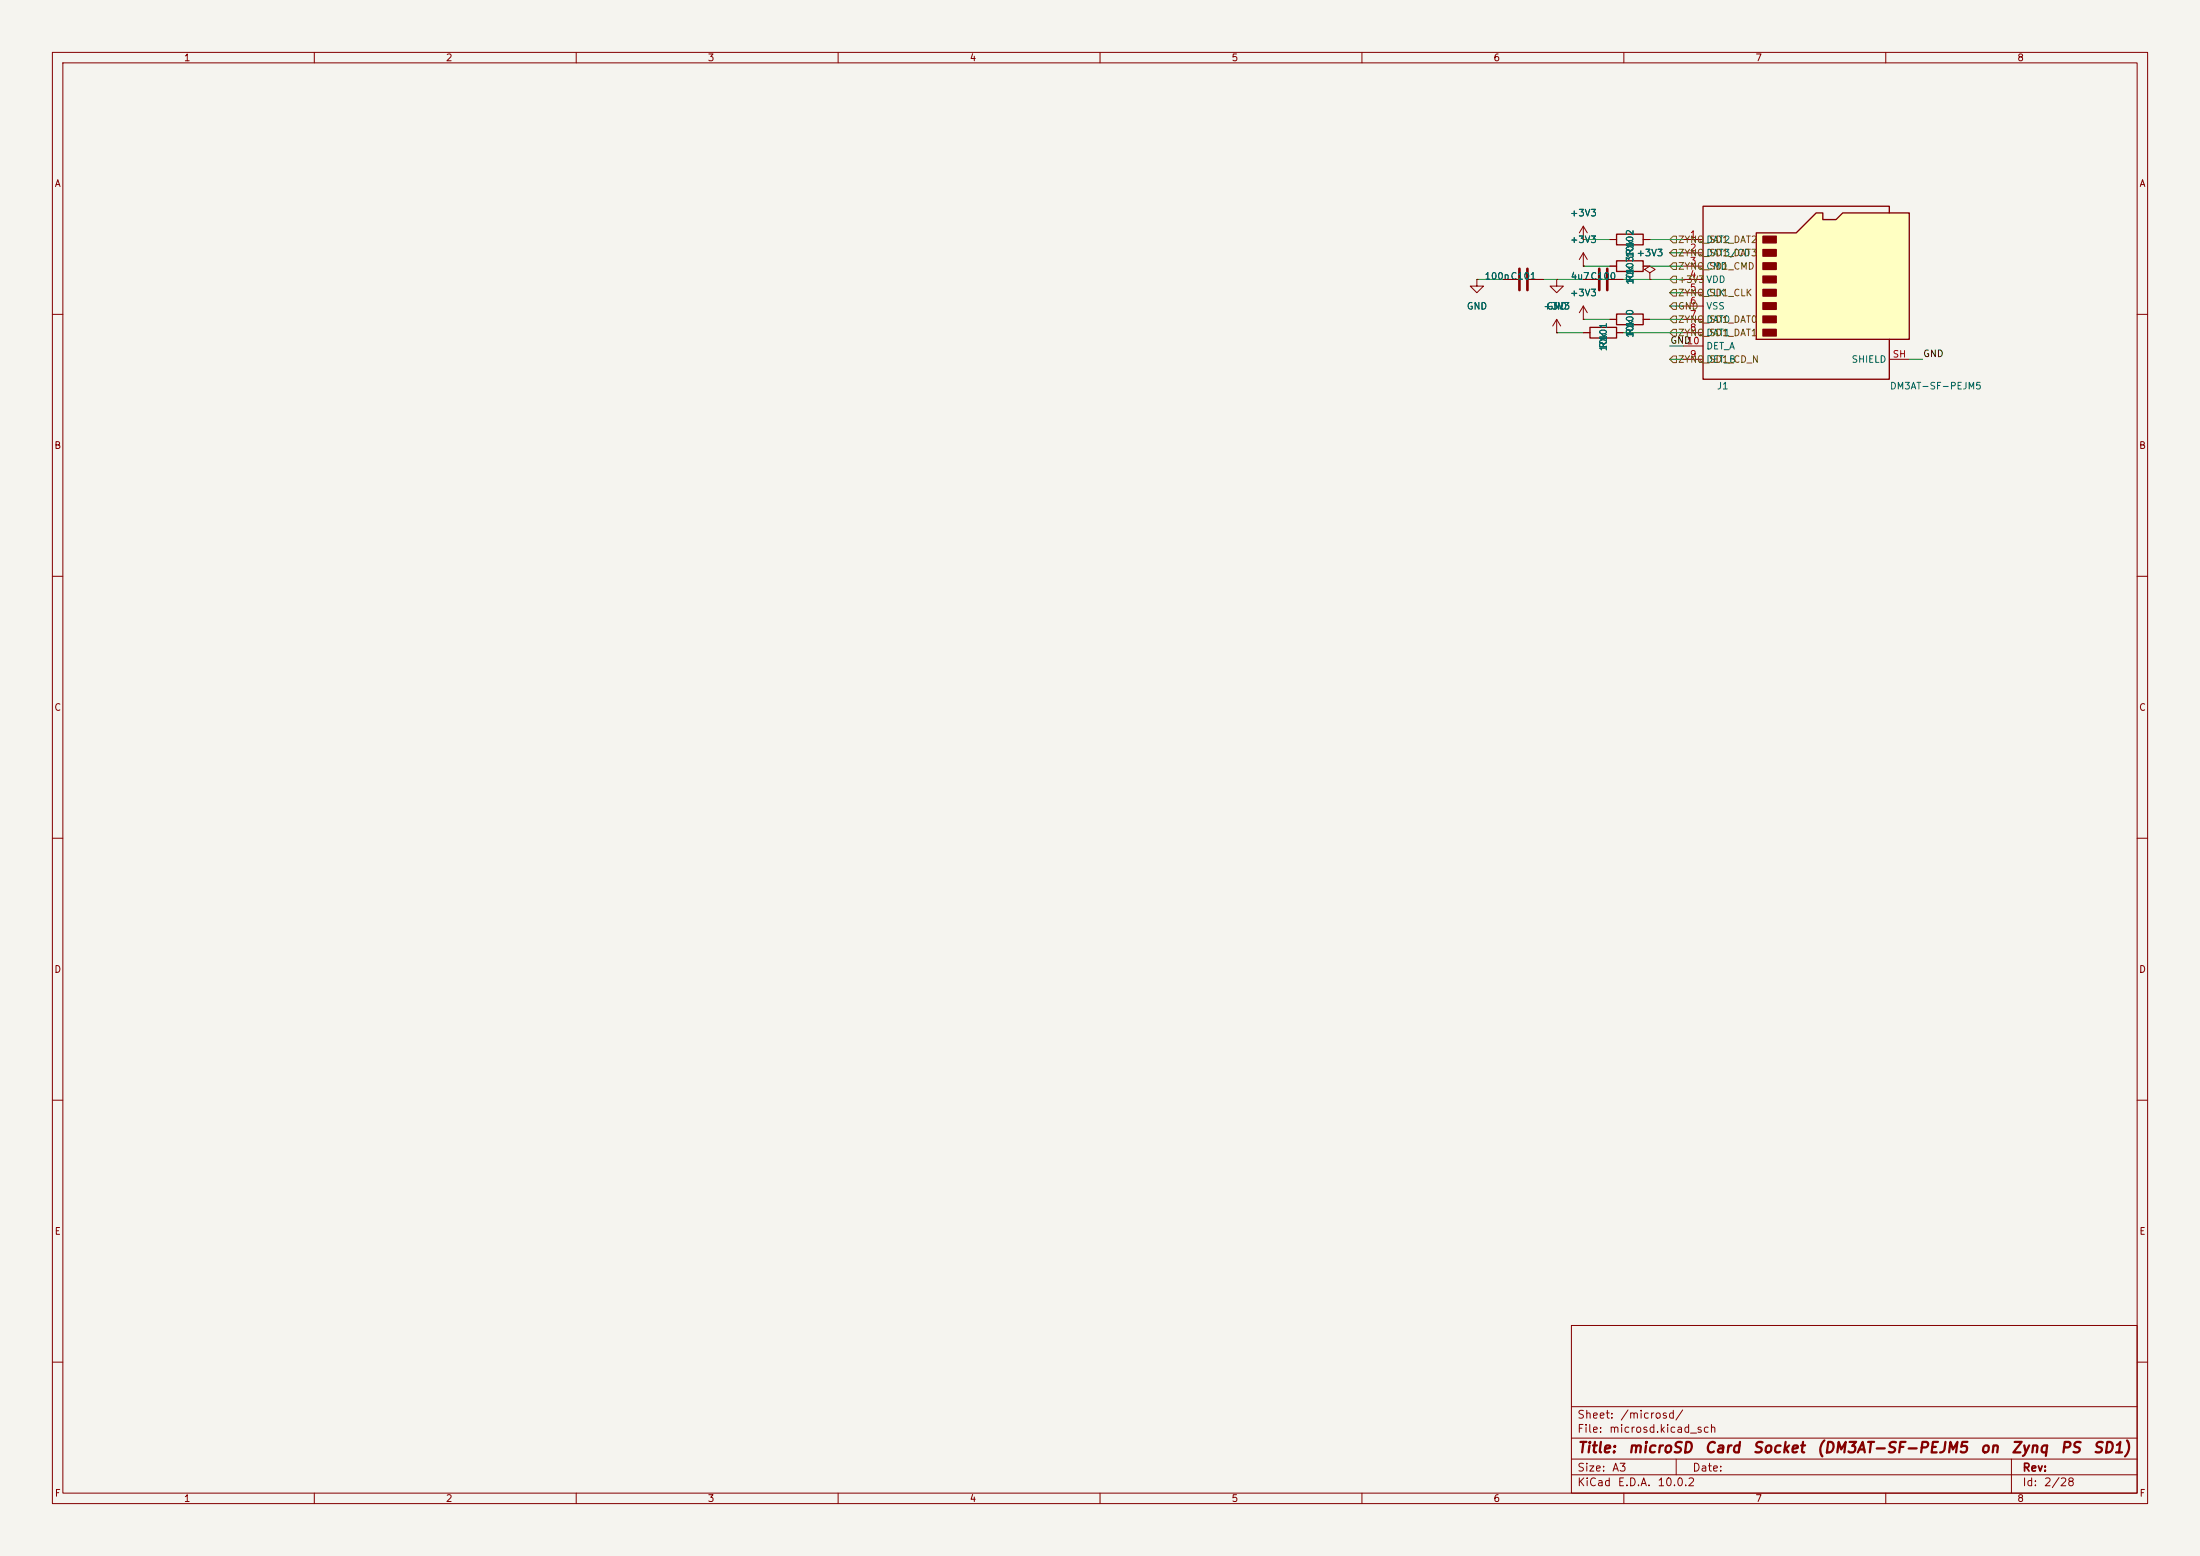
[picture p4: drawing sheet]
<svg xmlns="http://www.w3.org/2000/svg" width="420mm" height="297mm" viewBox="0 0 420 297" stroke-linecap="round" stroke-linejoin="round" font-family="sans-serif">
<path d="M0 0h420v297h-420z" fill="#f5f4ef" stroke="#f5f4ef" stroke-width=".19"/>
<g fill="none" stroke="#840000" stroke-width=".19">
<path d="M10 10h400v277h-400zM12 12h396v273h-396zM60 10v2M110 10v2M160 10v2M210 10v2M260 10v2M310 10v2M360 10v2M10 60h2M408 60h2M10 110h2"/>
<path d="M408 110h2M10 160h2M408 160h2M10 210h2M408 210h2M300 253h108v32h-108zM10 260h2M300 278.5h108M300 274.5h108M300 268.5h108M320 278.5v3M384 278.5v6.5"/>
<path d="M408 260h2M60 285v2M110 285v2M160 285v2M210 285v2M260 285v2M300 281.5h108M310 285v2M360 285v2"/>
</g>
<path d="M335.3 44.5h7.6l3.8-3.9h1.3v1.3h2.5l1.3-1.3h12.7v24.2h-29.2z" fill="#ffffc2"/>
<path d="M308.6 49.8h5.1v2h-5.1zM308.6 59.9h5.1v2.1h-5.1zM308.6 44.7h5.1v2h-5.1zM335.3 44.5h7.6l3.8-3.9h1.3v1.3h2.5l1.3-1.3h12.7v24.2h-29.2zM360.7 40.6v-1.2h-35.6v33h35.6v-7.6M303.5 62.5h5.1v2h-5.1z" fill="none" stroke="#840000" stroke-width=".25"/>
<g fill="#840000" stroke="#840000" stroke-width=".25">
<path d="M336.5 45.1h2.6v1.3h-2.6z"/>
<path d="M336.5 47.6h2.6v1.3h-2.6z"/>
<path d="M336.5 50.2h2.6v1.2h-2.6z"/>
<path d="M336.5 52.7h2.6v1.3h-2.6z"/>
<path d="M336.5 55.2h2.6v1.3h-2.6z"/>
<path d="M336.5 57.8h2.6v1.3h-2.6z"/>
<path d="M336.5 60.3h2.6v1.3h-2.6z"/>
<path d="M336.5 62.9h2.6v1.2h-2.6z"/>
</g>
<g fill="none" stroke="#840000" stroke-width=".19">
<path d="M281.9 53.3v1.3h1.3l-1.3 1.3-1.2-1.3h1.2M281.9 53.3h.1M287 53.3h2.8M291.8 53.3h2.8M297.2 53.3v1.3h1.2l-1.2 1.3-1.3-1.3h1.3M297.2 53.3h.1M302.3 50.8h.1M302.3 45.7h.1M302.3 53.3h2.8M302.3 48.3l-.8 1.2M302.3 48.3l.7 1.2M302.3 43.2v2.5"/>
<path d="M302.3 48.3v2.5M302.3 58.4v2.6M302.3 43.2l-.8 1.3M302.3 43.2l.7 1.3M302.3 58.4l-.8 1.3M302.3 58.4l.7 1.3M307.1 53.3h2.8M307.3 45.7h1.3M307.3 50.8h1.3M313.7 45.7h1.3M313.7 50.8h1.3M315 52.1l1-.7-1-.6-1.1 .6 1.1 .7v1.2"/>
<path d="M315 53.3h.1M321.3 45.7h3.8M321.3 48.3h3.8M321.3 50.8h3.8M321.3 53.3h3.8M321.3 55.9h3.8M321.3 58.4h3.8M297.2 63.5h.1M297.2 61l-.8 1.2M297.2 61l.7 1.2M297.2 61v2.5M302.3 61h.1"/>
<path d="M302.3 63.5h1.2M307.3 61h1.3M308.6 63.5h1.3M313.7 61h1.3M321.3 61h3.8M321.3 63.5h3.8M321.3 68.6h3.8M321.3 66h3.8M360.7 68.6h3.8"/>
</g>
<path d="M290.1 51.3v4.1M291.6 51.3v4.1M305.3 51.3v4.1M306.8 51.3v4.1" fill="none" stroke="#840000" stroke-width=".51"/>
<path d="M319.4 57.8h.6v1.3h-.6l-.6-.7zM319.4 55.2h.6v1.3h-.6l-.6-.6zM319.4 50.2h.6v1.2h-.6l-.6-.6zM319.4 47.6h.6v1.3h-.6l-.6-.6zM319.4 45.1h.6v1.3h-.6l-.6-.7zM319.4 52.7h.6v1.3h-.6l-.6-.7zM319.4 67.9h.6v1.3h-.6l-.6-.6zM319.4 60.3h.6v1.3h-.6l-.6-.6zM319.4 62.9h.6v1.2h-.6l-.6-.6z" fill="none" stroke="#725600" stroke-width=".19"/>
<g fill="none" stroke="#009600" stroke-width=".19">
<path d="M281.9 53.3h5.1M294.6 53.3h26.7M302.3 45.7h5M302.3 50.8h5M315 45.7h6.3M315 50.8h6.3M318.8 48.3h2.5M318.8 58.4h2.5M318.8 55.9h2.5M297.2 63.5h5.1M302.3 61h5M309.9 63.5h11.4"/>
<path d="M315 61h6.3M318.8 66h2.5M318.8 68.6h2.5M364.5 68.6h2.5"/>
</g>
<g font-size="2" fill="#840000">
<text x="301" y="277.8">Title:</text>
<text x="310.7" y="277.8">microSD</text>
<text x="325.3" y="277.8">Card</text>
<text x="334.4" y="277.8">Socket</text>
<text x="346.7" y="277.8">(DM3AT-SF-PEJM5</text>
<text x="377.9" y="277.8">on</text>
<text x="383.8" y="277.8">Zynq</text>
<text x="393.2" y="277.8">PS</text>
<text x="399.4" y="277.8">SD1)</text>
</g>
<g font-size="1.5" fill="#840000">
<text x="301" y="273.8">File:</text>
<text x="301" y="271.1">Sheet:</text>
<text x="307.1" y="273.8">microsd.kicad_sch</text>
<text x="309.2" y="271.1">/microsd/</text>
<text x="301" y="281.2">Size:</text>
<text x="307.6" y="281.2">A3</text>
<text x="323" y="281.2">Date:</text>
<text x="386" y="281.2">Rev:</text>
<text x="301" y="284">KiCad</text>
<text x="308.7" y="284">E.D.A.</text>
<text x="316.3" y="284">10.0.2</text>
<text x="386" y="284">Id:</text>
<text x="390.1" y="284">2/28</text>
</g>
<g font-size="1.3" fill="#840000">
<text x="35" y="12">1</text>
<text x="85" y="12">2</text>
<text x="135" y="12">3</text>
<text x="185" y="12">4</text>
<text x="235" y="12">5</text>
<text x="285" y="12">6</text>
<text x="335" y="12">7</text>
<text x="385" y="12">8</text>
<text x="10.3" y="36">A</text>
<text x="408.3" y="36">A</text>
<text x="10.3" y="86">B</text>
<text x="408.2" y="86">B</text>
<text x="10.3" y="136">C</text>
<text x="408.2" y="136">C</text>
<text x="10.3" y="186">D</text>
<text x="408.2" y="186">D</text>
<text x="10.3" y="236">E</text>
<text x="408.3" y="236">E</text>
<text x="10.3" y="286">F</text>
<text x="35" y="287">1</text>
<text x="85" y="287">2</text>
<text x="135" y="287">3</text>
<text x="185" y="287">4</text>
<text x="235" y="287">5</text>
<text x="285" y="287">6</text>
<text x="335" y="287">7</text>
<text x="385" y="287">8</text>
<text x="408.3" y="286">F</text>
</g>
<g font-size="1.3" fill="#006464">
<text x="299.6" y="41.6">+3V3</text>
<text x="299.6" y="46.7">+3V3</text>
<text x="325.6" y="46.7">DAT2</text>
<text x="283.3" y="53.7">100nC101</text>
<text x="299.7" y="53.7">4u7C100</text>
<text x="312.1" y="53.9" transform="rotate(-90 312.1 53.9)">R103R102</text>
<text x="312.1" y="49.4" transform="rotate(-90 312.1 49.4)">10k</text>
<text x="312.3" y="49.2">+3V3</text>
<text x="325.6" y="49.2">DAT3/CD</text>
<text x="325.6" y="51.8">CMD</text>
<text x="279.9" y="59.4">GND</text>
<text x="294.5" y="59.4">+3V3</text>
<text x="295.1" y="59.4">GND</text>
<text x="299.6" y="56.9">+3V3</text>
<text x="312.1" y="54.5" transform="rotate(-90 312.1 54.5)">10k</text>
<text x="325.6" y="56.9">CLK</text>
<text x="325.6" y="59.4">VSS</text>
<text x="312.1" y="64.6" transform="rotate(-90 312.1 64.6)">10k</text>
<text x="312.1" y="64" transform="rotate(-90 312.1 64)">R100</text>
<text x="325.6" y="61.9">DAT0</text>
<text x="325.6" y="64.5">DAT1</text>
<text x="307" y="67.2" transform="rotate(-90 307 67.2)">10k</text>
<text x="307" y="66.6" transform="rotate(-90 307 66.6)">R101</text>
<text x="325.6" y="69.6">DET_B</text>
<text x="325.6" y="67">DET_A</text>
<text x="353.4" y="69.6">SHIELD</text>
<text x="327.7" y="74.6">J1</text>
<text x="360.7" y="74.6">DM3AT-SF-PEJM5</text>
</g>
<g font-size="1.3" fill="#725600">
<text x="320.2" y="46.7">ZYNQ_SD1_DAT2</text>
<text x="320.2" y="51.8">ZYNQ_SD1_CMD</text>
<text x="320.2" y="49.2">ZYNQ_SD1_DAT3</text>
<text x="320.2" y="59.4">GND</text>
<text x="320.2" y="56.9">ZYNQ_SD1_CLK</text>
<text x="320.2" y="54.3">+3V3VDD</text>
<text x="320.2" y="61.9">ZYNQ_SD1_DAT0</text>
<text x="320.2" y="64.5">ZYNQ_SD1_DAT1</text>
<text x="320.2" y="69.6">ZYNQ_SD1_CD_N</text>
</g>
<g font-size="1.3" fill="#a90000">
<text x="322.5" y="45.7">1</text>
<text x="322.5" y="48.2">2</text>
<text x="322.5" y="50.8">3</text>
<text x="322.5" y="53.3">4</text>
<text x="322.5" y="55.9">5</text>
<text x="322.5" y="58.4">6</text>
<text x="322.5" y="60.9">7</text>
<text x="322.5" y="63.5">8</text>
<text x="321.9" y="66">10</text>
<text x="322.5" y="68.6">9</text>
<text x="361.2" y="68.6">SH</text>
</g>
<g font-size="1.3" fill="#0f0f0f">
<text x="318.8" y="65.9">GND</text>
<text x="367" y="68.5">GND</text>
</g>
</svg>
